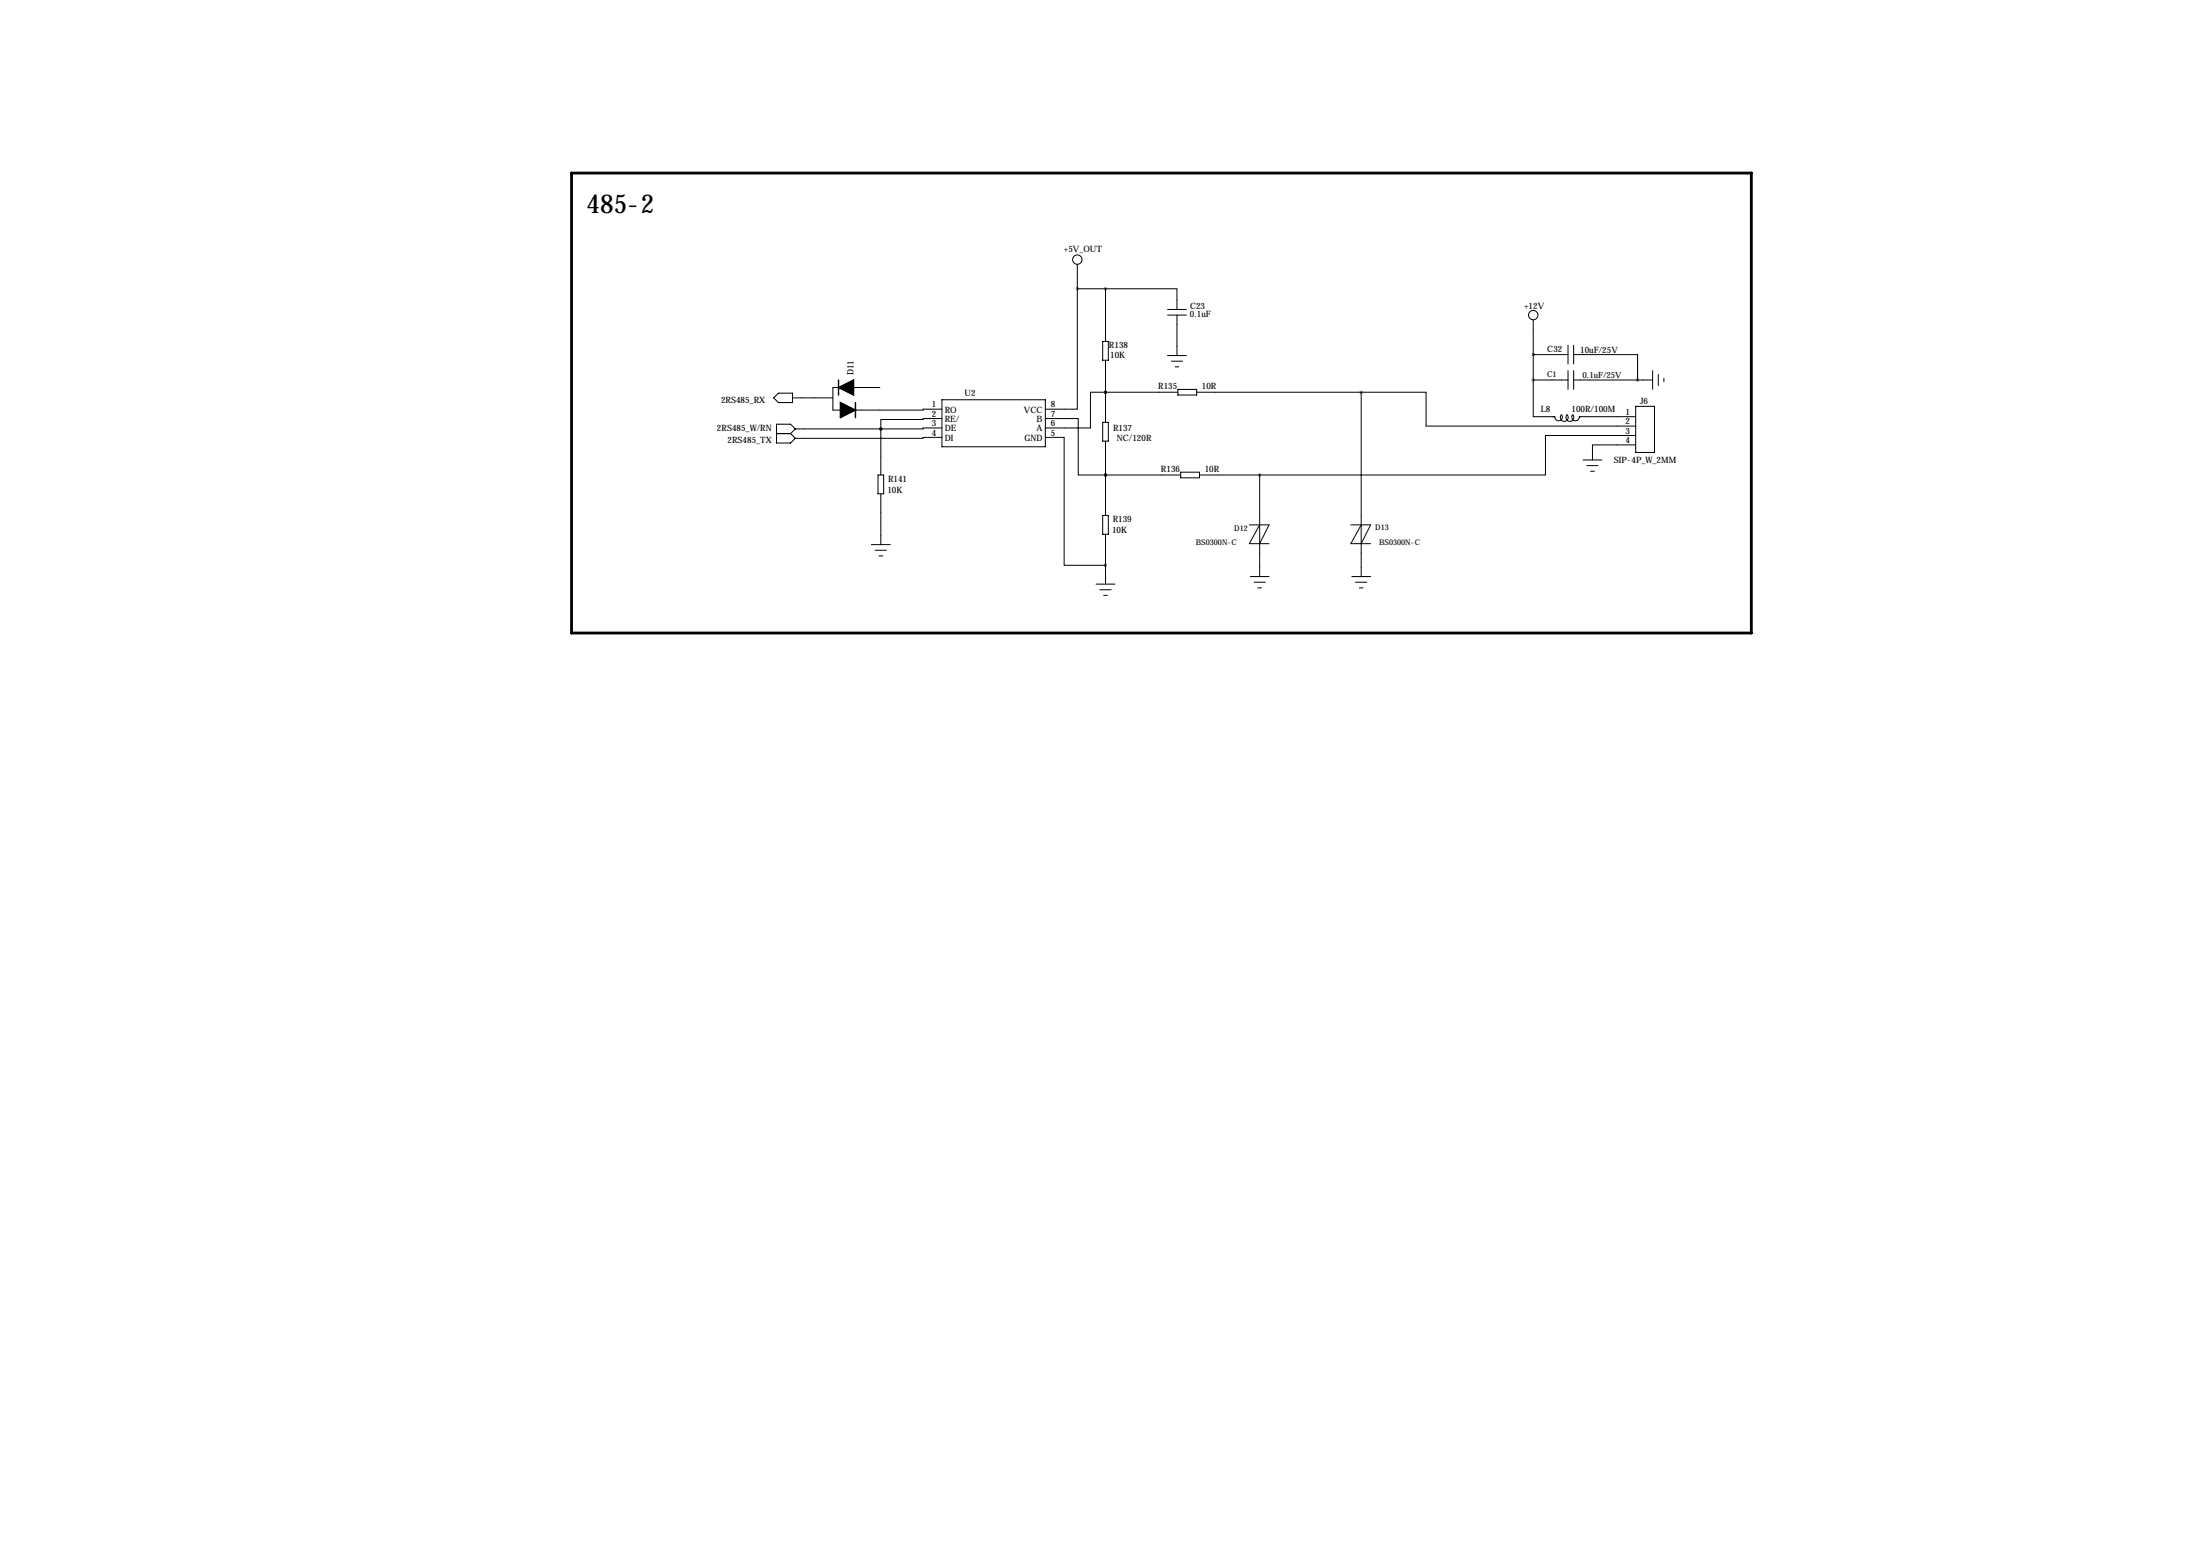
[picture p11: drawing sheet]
<svg xmlns="http://www.w3.org/2000/svg" width="594mm" height="419mm" viewBox="0 0 594 419" stroke-linecap="round" stroke-linejoin="round" font-family="sans-serif">
<path d="M154.4 46.7h318.8v124.2h-318.8z" fill="none" stroke="#000" stroke-width=".76"/>
<g fill="none" stroke="#000" stroke-width=".27">
<path d="M291.1 78v32.5h-8.7M291.1 71.4v6.6M291.1 78h7.6M298.7 78h19.3v5.6M298.7 78v14.2M297.9 92.2h1.6v5.1h-1.6zM298.7 97.3v16.7M315.5 83.6h5M315.5 85.1h5M315.5 96h5M316.5 97.5h3M317.5 99.1h1"/>
<path d="M318 85.1v10.9M414.3 95.8h9.4M414.3 86.4v16.2M423.7 93.2v5.1M425.2 95.8h17.3v6.8M425.2 93.2v5.1M209.8 117.1h3.8M210.3 106.2h3.8v2.5h-3.8l-1.3-1.3zM213.6 117.1l1.3 1.3M214.1 107.4h10.9M214.9 115.8l-1.3-1.2h-3.8v5h3.8l1.3-1.2M214.9 115.8h23.1"/>
<path d="M214.9 115.8l-1.3 1.3M226.6 104.6h-1.6v6.1h2.1M230.6 104.6h7.1M238 115.8h.1M238 115.8v12.5M254.5 118.1h-5.1v.3h-34.5M254.5 113h-5.1v.3h-11.4v2.5M254.5 115.6h-5.1v.2h-11.4M254.5 110.5h-5.1v.2h-18.3M254.5 107.9h27.9v12.7h-27.9zM282.4 113h8.9v15.3h7.4M282.4 118.1h5.1v34.6h11.2"/>
<path d="M297.9 114h1.6v5.1h-1.6zM298.7 105.9h-4.1v9.7h-12.2M298.7 105.9h.1M298.7 105.9h19.6M298.7 119.1v20.1M318.3 105.2h5v1.5h-5zM323.3 105.9h44.5M367.8 105.9h17.5v9.2h56.7M367.8 105.9v49.8M414.3 102.6v9.9h5.8M414.3 102.6h9.4M421.9 112a1.07 1.07 0 0 0 0 1.5 1.07 1.07 0 0 0 1.5 0 1.07 1.07 0 0 0 0-1.5"/>
<path d="M421.9 112a1.02 1.02 0 0 1-.5 1.6 1.02 1.02 0 0 1-1.3-1.1M423.4 112a1.07 1.07 0 0 0 0 1.5 1.07 1.07 0 0 0 1.5 0 1.07 1.07 0 0 0 .1-1.5M423.7 100.1v5.1M424.9 112a1.02 1.02 0 0 0 .5 1.6 1.02 1.02 0 0 0 1.3-1.1h15.3M425.2 102.6h21.3M425.2 100.1v5.1M442 117.6h-24.4v10.7h-77.2M442 109.7h5v12.5h-5zM446.5 100.1v5.1M448.1 101.1v3M449.6 102.1v1M237.2 128.3h1.6v5h-1.6z"/>
<path d="M238 133.3v13.8M297.9 139.2h1.6v5.1h-1.6zM298.7 128.3h.1M298.7 128.3h20.3M319 127.5h5.1v1.5h-5.1zM324.1 128.3h16.3M340.4 128.3v27.4M427.7 124.2h5.1M428.8 125.7h3M429.8 127.3h1M442 120.1h-11.7v4.1M235.5 147.1h5"/>
<path d="M236.5 148.6h3M237.5 150.1h1M296.2 157.7h5M297.2 159.3h3M298.7 144.3v13.4M337.6 141.7h5.3l-2.5 5.1M337.8 155.7h5.1M338.8 157.2h3.1M339.9 158.8h1M340.4 141.7l-2.8 5.1h5.3M365 141.7h5.3l-2.5 5.1M365.3 155.7h5"/>
<path d="M366.3 157.2h3M367.3 158.8h1M367.8 141.7l-2.8 5.1h5.3M298.2 160.8h1"/>
<circle cx="291.1" cy="70.1" r="1.27"/>
<circle cx="414.3" cy="85.1" r="1.27"/>
</g>
<path d="M226.6 102.6v4.1M231.1 108.7v4.1" fill="none" stroke="#000" stroke-width=".38"/>
<path d="M227.1 108.7l4 2-4 2.1zM226.6 104.6l4-2v4.1z" fill="#000" stroke="#000" stroke-width=".38"/>
<path d="M442.4 102.6a.05 .05 0 0 0 .1 0 .05 .05 0 0 0-.1 0zM414.2 95.8a.05 .05 0 0 0 .1 0 .05 .05 0 0 0-.1 0zM414.2 102.6a.05 .05 0 0 0 .1 0 .05 .05 0 0 0-.1 0zM340.3 128.3a.05 .05 0 0 0 .1 0 .05 .05 0 0 0-.1 0z" fill="#000" stroke="#000" stroke-width=".76"/>
<text font-size="7.1" x="158.5" y="57.4">485-2</text>
<g font-size="2.4">
<text x="287.4" y="68.1">+5V_OUT</text>
<text x="321.6" y="83.3">C23</text>
<text x="411.8" y="83.3">+12V</text>
<text x="321.5" y="85.7">0.1uF</text>
<text x="299.6" y="94">R138</text>
<text x="418.1" y="95.1">C32</text>
<text x="427" y="95.3">10uF/25V</text>
<text x="230.6" y="101.4" transform="rotate(-90 230.6 101.4)">D11</text>
<text x="300" y="96.8">10K</text>
<text x="260.6" y="106.9">U2</text>
<text x="312.9" y="105.2">R135</text>
<text x="324.7" y="105.2">10R</text>
<text x="194.8" y="108.7">2RS485_RX</text>
<text x="251.8" y="110">1</text>
<text x="251.8" y="112.5">2</text>
<text x="255.3" y="111.4">RO</text>
<text x="255.3" y="114">RE/</text>
<text x="276.7" y="111.4">VCC</text>
<text x="280.1" y="114">B</text>
<text x="284" y="110">8</text>
<text x="284" y="112.5">7</text>
<text x="416.3" y="111.3">L8</text>
<text x="424.6" y="111.3">100R/100M</text>
<text x="439.2" y="112">1</text>
<text x="443.2" y="109">J6</text>
<text x="193.7" y="116.3">2RS485_W/RN</text>
<text x="196.6" y="119.6">2RS485_TX</text>
<text x="251.8" y="115.1">3</text>
<text x="251.8" y="117.6">4</text>
<text x="255.3" y="116.5">DE</text>
<text x="255.3" y="119">DI</text>
<text x="276.8" y="119">GND</text>
<text x="280.1" y="116.5">A</text>
<text x="284" y="115.1">6</text>
<text x="284" y="117.6">5</text>
<text x="300.7" y="116.3">R137</text>
<text x="301.8" y="119.1">NC/120R</text>
<text x="439.2" y="114.6">2</text>
<text x="439.2" y="117.1">3</text>
<text x="439.2" y="119.6">4</text>
<text x="436.1" y="125.1">SIP-4P_W_2MM</text>
<text x="239.9" y="130">R141</text>
<text x="313.7" y="127.5">R136</text>
<text x="325.5" y="127.5">10R</text>
<text x="239.8" y="133.1">10K</text>
<text x="300.7" y="141">R139</text>
<text x="300.5" y="144">10K</text>
</g>
<text font-size="2.3" x="427.6" y="102.1">0.1uF/25V</text>
<text font-size="2.2" x="418" y="101.8">C1</text>
<g font-size="2.1">
<text x="333.5" y="143.5">D12</text>
<text x="371.6" y="143">D13</text>
<text x="323.1" y="147.1">BS0300N-C</text>
<text x="372.6" y="147.1">BS0300N-C</text>
</g>
</svg>
